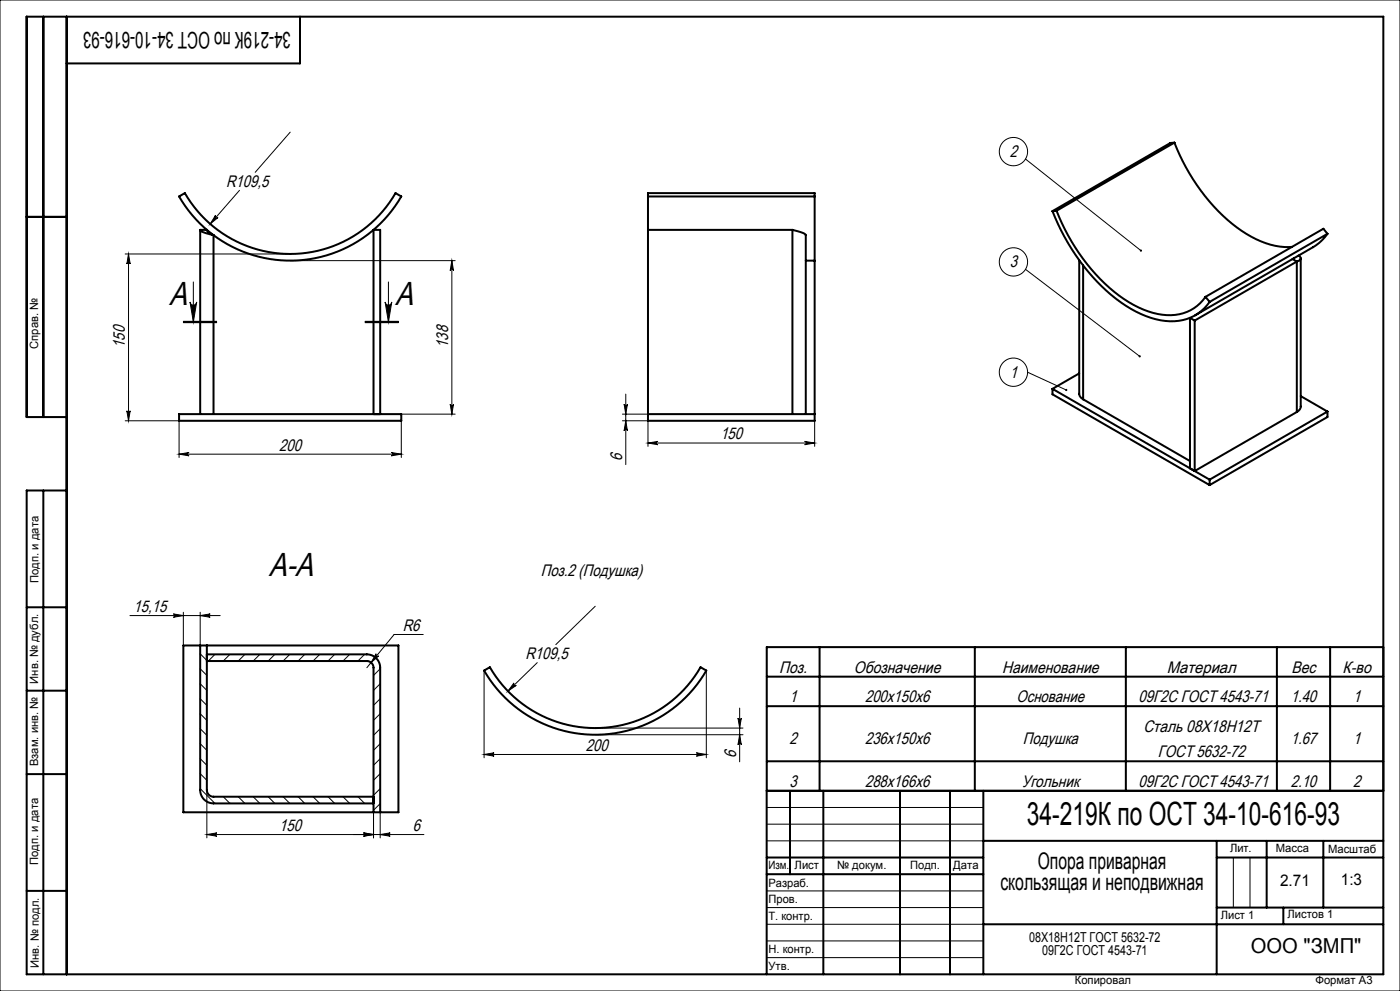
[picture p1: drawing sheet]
<svg xmlns="http://www.w3.org/2000/svg" width="420mm" height="297mm" viewBox="0 0 420 297" stroke-linecap="round" stroke-linejoin="round" font-family="sans-serif">
<g fill="none" stroke="#000" stroke-width=".3">
<path d="M0 0h420v297h-420zM87.1 39.6l-10.5 12M71.8 57l-8.7 10.1M307.6 47.7l34.7 27.4M37.6 76.1h49.5M38.6 76.1l.5 3a.5 .5 0 0 0-.5-.5 .5 .5 0 0 0-.5 .5zM38.6 76.1v50M64.7 64.5a.5 .5 0 0 0 0 .7 .5 .5 0 0 0 .7 0l-2.3 1.9zM87.1 78.1h49.5M135.6 78.1l.5 3a.5 .5 0 0 0-.5-.5 .5 .5 0 0 0-.5 .5zM135.6 78.1v46M55 96.7h10z"/>
<path d="M55 96.5h10M55 96.3h10M57 90.5a1 1 0 0 0 1 1 1 1 0 0 0 1-1l-1 6zM58 84.5v12M109.5 96.5h10M109.5 96.3h10M109.5 96.7h10M115.5 90.5a1 1 0 0 0 1 1 1 1 0 0 0 1-1l-1 6zM116.5 84.5v12M307.6 80.7l34.3 26.1M187.7 118.1v21.1M308.3 111.6l11.6 5.3"/>
<path d="M37.6 126.1h16.1v11M38.1 123.1a.5 .5 0 0 0 .5 .5 .5 .5 0 0 0 .5-.5l-.5 3zM53.7 136.1h66.7M53.7 136.1l3-.5a.5 .5 0 0 0-.5 .5 .5 .5 0 0 0 .5 .5zM117.4 135.6l3 .5-3 .5a.5 .5 0 0 0 .5-.5 .5 .5 0 0 0-.5-.5zM120.4 124.1h16.2M120.4 126.1v11M135.1 121.1a.5 .5 0 0 0 .5 .5 .5 .5 0 0 0 .5-.5l-.5 3zM186.7 126.1h7.7v7.7M186.7 124.1h7.7M187.2 121.1a.5 .5 0 0 0 .5 .5 .5 .5 0 0 0 .5-.5l-.5 3zM187.7 126.1l.5 3a.5 .5 0 0 0-.5-.5 .5 .5 0 0 0-.5 .5z"/>
<path d="M194.4 132.8h50M194.4 132.8l3-.5a.5 .5 0 0 0-.5 .5 .5 .5 0 0 0 .5 .5zM241.4 132.3l3 .5-3 .5a.5 .5 0 0 0 .5-.5 .5 .5 0 0 0-.5-.5zM244.4 126.1v7.7M39 184.5h27.1M52 184l3 .5-3 .5a.5 .5 0 0 0 .5-.5 .5 .5 0 0 0-.5-.5zM55 183.5v9.9M60.1 184.5l3-.5a.5 .5 0 0 0-.5 .5 .5 .5 0 0 0 .5 .5zM60.1 183.5v9.9M60.1 195.9l2 2M64.5 196.1l-2 2M69 196.1l-2 2"/>
<path d="M73.5 196.1l-2 2M78 196.1l-2 2M82.4 196.1l-2 2M86.9 196.1l-2 2M91.4 196.1l-2 2M95.9 196.1l-2 2M100.4 196.1l-2 2M104.9 196.1l-2 2M109.4 196.1l-2 2M110.1 198.1l1 .3 .8 .9M111.4 198.6h.1M112.8 195.9a.5 .5 0 0 0 .1 .7 .5 .5 0 0 0 .7 0l-2.3 2z"/>
<path d="M127 190.2h-8.8l-8.1 9.9M161.2 198.6l-8.8 8.5M178.6 181.7l-11.9 11.5M60.1 218.4l2 2M60.1 213.9l2 2M60.1 209.4l2 2M60.1 204.9l2 2M60.1 200.4l2 2M114.1 200.4l-2 2M114.1 204.9l-2 2M114.1 209.4l-2 2M114.1 213.9l-2 2"/>
<path d="M114.1 218.4l-2 2M145.2 201v26.1M154.2 204.7a.5 .5 0 0 0 0 .7 .5 .5 0 0 0 .7 0l-2.5 1.7zM178.6 218.2h44.3M211.9 201v26.1M221.4 215.2a.5 .5 0 0 0 .5 .5 .5 .5 0 0 0 .5-.5l-.5 3zM221.9 212.2v16.1M60.1 236.3l4.4 4.5M60.1 231.9l2 2M60.1 227.4l2 2M60.1 222.9l2 2M62.1 236.8v14.3"/>
<path d="M67 238.8l2 2M71.5 238.8l2 2M76 238.8l2 2M80.4 238.8l2 2M84.9 238.8l2 2M89.4 238.8l2 2M93.9 238.8l2 2M98.4 238.8l2 2M102.9 238.8l2 2M107.4 238.8l2 2M111.9 238.8l.2 .2M114.1 222.9l-2 2"/>
<path d="M114.1 227.4l-2 2M114.1 231.9l-2 2M114.1 236.3l-2 2M145.2 226.1l3-.5a.5 .5 0 0 0-.4 .5 .5 .5 0 0 0 .4 .5zM145.2 226.1h66.7M178.6 220.2h44.3M208.9 225.6l3 .5-3 .5a.5 .5 0 0 0 .5-.5 .5 .5 0 0 0-.5-.5zM221.9 220.2l.5 3a.5 .5 0 0 0-.5-.5 .5 .5 0 0 0-.5 .5zM62.1 250.1l3-.5a.5 .5 0 0 0-.5 .5 .5 .5 0 0 0 .5 .5zM62.1 250.1h65.1M109.1 249.6l3 .5-3 .5a.5 .5 0 0 0 .4-.5 .5 .5 0 0 0-.4-.5zM112.1 243.4v7.7"/>
<path d="M114.1 250.1l3-.5a.5 .5 0 0 0-.5 .5 .5 .5 0 0 0 .5 .5zM114.1 243.4v7.7M114.1 240.8l-2 2M230 242h65M230 247h65M230 252h65M370 257v15M375 257v15M230 267h65M230 272h65M230 277h65M230 282h65"/>
<path d="M230 287h65"/>
<circle cx="304" cy="45.4" r="4.2"/>
<circle cx="304" cy="78.5" r="4.2"/>
<circle cx="304" cy="111.6" r="4.2"/>
</g>
<g fill="none" stroke="#000" stroke-width=".6">
<path d="M13 5v120M20 5v287M90 5v14h-70M53.7 58.9l1.8-1a36.5 36.5 0 0 0 63.2 0l1.7 1a38.5 38.5 0 0 1-66.7 0zM194.4 58.9v10M194.4 58.9v-1h50v1M194.4 58.9h50M244.4 58.9v19.2M352.3 42.8a56.9 56.9 0 0 0 21.6 27.3 22.8 22.8 0 0 0 13.7 3.9M352.3 42.8l-1.2 .1-35.4 20.4M352.3 42.8l-35.3 20.4M8 65h12"/>
<path d="M60.1 68.9a5.1 5.1 0 0 0 3.2 1.4l.8 .2M60.1 68.9h2a3 3 0 0 0 2 1.6M60.1 68.9v55.2M64.1 70.5v53.6M194.4 68.9h43.3M194.4 68.9v57.2h50v-48M237.7 68.9l.7 .2a5.2 5.2 0 0 1 3.3 1.4v53.6M237.7 68.9v55.2M241.7 78.1h2.7M315.7 63.3a59.8 59.8 0 0 0 23.6 29.3 21.1 21.1 0 0 0 16.7 3 13.2 13.2 0 0 0 6.9-5.1M317 63.2a56.9 56.9 0 0 0 21.6 27.3 20.6 20.6 0 0 0 16.3 3.4 12.5 12.5 0 0 0 6.8-4.9M317 63.2l-1.3 .1"/>
<path d="M323.8 78v40l.3 1 .8 .7M324.9 79.5v40.2M387.8 77.6l1.2 .8M388.2 77.4l-.3 .2M389 78.4l-30.6 17.7M389 78.4v45.1M389.5 76.6l.4 .2a.78 .78 0 0 1 .3 .8 .78 .78 0 0 1-.7 .6l-.5 .2M390.2 77.4v44.4l-.4 1-.8 .7M398.2 70.1a13.7 13.7 0 0 1-4.3 4l-35.3 20.4M398.2 70.1l-35.3 20.4M398.2 70.1l-1.2-1.5-35.3 20.4M358.4 96.1l-1.4-.8v45.1"/>
<path d="M358.4 96.1v45.1l30.6-17.7M361.7 89l1.2 1.5M315.7 116.5l47.2 27.3M315.7 116.5v1.7l47.2 27.2M323.8 111.9l-8.1 4.6M324.9 119.7l32.1 18.5M390.2 118.7l8 4.6M20 125h-12v-120h407v287h-407v-145h12M53.7 124.1h66.7v2h-66.7zM112.1 124.1v-55.2h2v55.2M194.4 124.1h50M398.2 123.3l-35.3 20.5"/>
<path d="M398.2 123.3v1.7l-35.3 20.4M13 147v145M362.9 143.8v1.6M8 182h12M55 193.4h64.5v50h-64.5zM60.1 193.4v43.4a4 4 0 0 0 4 4h48M62.1 193.4v43.4a2 2 0 0 0 2 2h48M62.1 196.1h48a4 4 0 0 1 4 4v43.3M62.1 198.1h48a2 2 0 0 1 2 2v43.3M245.9 193.9v43.1M292.4 193.9v43.1M337.8 193.9v43.1"/>
<path d="M383.1 193.9v43.1M399 193.9v43.1M415 193.9h-185v98.1M8 207h12M145.2 201l1.8-1a36.5 36.5 0 0 0 63.2 0l1.7 1a38.5 38.5 0 0 1-66.7 0zM230 211.6h185M230 202.8h185M8 232h12M230 237h185M230 228.2h185M237 237v25M247 237v55"/>
<path d="M270 237v55M285 237v55M295 237v55M230 257h65M295 252h120M365 252v40M365 257h50M380 252v20M397 252v20M8 267h12M230 262h65M295 277h120"/>
<path d="M365 272h50M385 272v5"/>
</g>
<g fill="#000">
<path d="M64.7 64.5l-1.6 2.6 2.3-1.9a.5 .5 0 0 1-.7 0 .5 .5 0 0 1 0-.7zM53.7 136.1l3-.5a.5 .5 0 0 0-.5 .5 .5 .5 0 0 0 .5 .5zM117.4 135.6l3 .5-3 .5a.5 .5 0 0 0 .5-.5 .5 .5 0 0 0-.5-.5zM194.4 132.8l3-.5a.5 .5 0 0 0-.5 .5 .5 .5 0 0 0 .5 .5zM241.4 132.3l3 .5-3 .5a.5 .5 0 0 0 .5-.5 .5 .5 0 0 0-.5-.5zM112.8 195.9l-1.5 2.7 2.3-2a.5 .5 0 0 1-.7 0 .5 .5 0 0 1-.1-.7zM154.2 204.7l-1.8 2.4 2.5-1.7a.5 .5 0 0 1-.7 0 .5 .5 0 0 1 0-.7z"/>
<path d="M342 74.9v.4l.5 .1-.2-.3 .2 .2 .1-.4zM341.7 106.6v.5l.5-.1-.3-.2 .3 .2-.1-.5zM319.6 116.6v.5h.5l-.2-.2 .3 .1-.1-.4zM115.5 90.5a1 1 0 0 0 1 1 1 1 0 0 0 1-1l-1 6zM57 90.5a1 1 0 0 0 1 1 1 1 0 0 0 1-1l-1 6z"/>
<path d="M38.1 123.1a.5 .5 0 0 0 .5 .5 .5 .5 0 0 0 .5-.5l-.5 3zM38.6 76.1l.5 3a.5 .5 0 0 0-.5-.5 .5 .5 0 0 0-.5 .5zM135.1 121.1a.5 .5 0 0 0 .5 .5 .5 .5 0 0 0 .5-.5l-.5 3zM135.6 78.1l.5 3a.5 .5 0 0 0-.5-.5 .5 .5 0 0 0-.5 .5z"/>
<path d="M187.2 121.1a.5 .5 0 0 0 .5 .5 .5 .5 0 0 0 .5-.5l-.5 3zM187.7 126.1l.5 3a.5 .5 0 0 0-.5-.5 .5 .5 0 0 0-.5 .5zM221.4 215.2a.5 .5 0 0 0 .5 .5 .5 .5 0 0 0 .5-.5l-.5 3zM221.9 220.2l.5 3a.5 .5 0 0 0-.5-.5 .5 .5 0 0 0-.5 .5z"/>
<path d="M60.1 184.5l3-.5a.5 .5 0 0 0-.5 .5 .5 .5 0 0 0 .5 .5zM52 184l3 .5-3 .5a.5 .5 0 0 0 .5-.5 .5 .5 0 0 0-.5-.5z"/>
<path d="M145.2 226.1l3-.5a.5 .5 0 0 0-.4 .5 .5 .5 0 0 0 .4 .5zM208.9 225.6l3 .5-3 .5a.5 .5 0 0 0 .5-.5 .5 .5 0 0 0-.5-.5z"/>
<path d="M109.1 249.6l3 .5-3 .5a.5 .5 0 0 0 .4-.5 .5 .5 0 0 0-.4-.5zM62.1 250.1l3-.5a.5 .5 0 0 0-.5 .5 .5 .5 0 0 0 .5 .5z"/>
<path d="M114.1 250.1l3-.5a.5 .5 0 0 0-.5 .5 .5 .5 0 0 0 .5 .5zM109.1 249.6l3 .5-3 .5a.5 .5 0 0 0 .4-.5 .5 .5 0 0 0-.4-.5z"/>
</g>
<g font-size="10">
<text x="50.8" y="91.3">A</text>
<text x="118.6" y="91.3">A</text>
<text x="80.7" y="172.6">A-A</text>
</g>
<text font-size="9.6" x="308.1" y="247.3">34-219К по ОСТ 34-10-616-93</text>
<g font-size="6.9">
<text x="87.3" y="9.6" transform="rotate(-180 87.3 9.6)">34-219К по ОСТ 34-10-616-93</text>
<text x="311.3" y="260.4">Опора приварная</text>
<text x="300.1" y="266.8">скользящая и неподвижная</text>
</g>
<text font-size="6.2" x="375.2" y="285.5">ООО &quot;ЗМП&quot;</text>
<g font-size="5">
<text x="302.9" y="47">2</text>
<text x="67.8" y="56">R109,5</text>
<text x="302.9" y="80.1">3</text>
<text x="37.5" y="104.3" transform="rotate(-90 37.5 104.3)">150</text>
<text x="134.5" y="104.3" transform="rotate(-90 134.5 104.3)">138</text>
<text x="302.9" y="113.1">1</text>
<text x="216.1" y="131.7">150</text>
<text x="83.8" y="135">200</text>
<text x="186.7" y="138.1" transform="rotate(-90 186.7 138.1)">6</text>
<text x="162.3" y="172.7">Поз.2 (Подушка)</text>
<text x="40.1" y="183.4">15,15</text>
<text x="120.8" y="189.1">R6</text>
<text x="157.6" y="197.5">R109,5</text>
<text x="233.8" y="201.6">Поз.</text>
<text x="256.2" y="201.6">Обозначение</text>
<text x="300.7" y="201.6">Наименование</text>
<text x="350.1" y="201.6">Материал</text>
<text x="387.4" y="201.6">Вес</text>
<text x="402.8" y="201.6">К-во</text>
<text x="236.9" y="210.4">1</text>
<text x="259.5" y="210.4">200х150х6</text>
<text x="305" y="210.4">Основание</text>
<text x="341.5" y="210.4">09Г2С ГОСТ 4543-71</text>
<text x="387.2" y="210.4">1.40</text>
<text x="405.9" y="210.4">1</text>
<text x="343" y="219.3">Сталь 08Х18Н12Т</text>
<text x="175.8" y="225">200</text>
<text x="220.8" y="227.2" transform="rotate(-90 220.8 227.2)">6</text>
<text x="236.9" y="223.1">2</text>
<text x="259.5" y="223.1">236x150x6</text>
<text x="306.8" y="223.1">Подушка</text>
<text x="347.3" y="227">ГОСТ 5632-72</text>
<text x="387.2" y="223.1">1.67</text>
<text x="405.9" y="223.1">1</text>
<text x="236.9" y="235.8">3</text>
<text x="259.5" y="235.8">288x166x6</text>
<text x="306.5" y="235.8">Угольник</text>
<text x="341.5" y="235.8">09Г2С ГОСТ 4543-71</text>
<text x="387.2" y="235.8">2.10</text>
<text x="405.9" y="235.8">2</text>
<text x="83.8" y="249">150</text>
<text x="123.9" y="249">6</text>
</g>
<g font-size="4.8">
<text x="384" y="265.6">2.71</text>
<text x="402.3" y="265.3">1:3</text>
</g>
<g font-size="4.1">
<text x="308.8" y="282.2">08Х18Н12Т ГОСТ 5632-72</text>
<text x="312.7" y="286.2">09Г2С ГОСТ 4543-71</text>
</g>
<g font-size="3.4">
<text x="11.5" y="104.5" transform="rotate(-90 11.5 104.5)">Справ. №</text>
<text x="11.6" y="174.7" transform="rotate(-90 11.6 174.7)">Подп. и дата</text>
<text x="11.4" y="204.9" transform="rotate(-90 11.4 204.9)">Инв. № дубл.</text>
<text x="11.4" y="229.6" transform="rotate(-90 11.4 229.6)">Взам. инв. №</text>
<text x="369" y="255.5">Лит.</text>
<text x="382.8" y="255.5">Масса</text>
<text x="398.4" y="255.6">Масштаб</text>
<text x="11.4" y="259.2" transform="rotate(-90 11.4 259.2)">Подп. и дата</text>
<text x="230.5" y="260.5">Изм.</text>
<text x="238.4" y="260.4">Лист</text>
<text x="251.1" y="260.4">№ докум.</text>
<text x="273" y="260.4">Подп.</text>
<text x="286" y="260.4">Дата</text>
<text x="230.5" y="265.7">Разраб.</text>
<text x="230.5" y="275.7">Т. контр.</text>
<text x="230.6" y="270.7">Пров.</text>
<text x="366.2" y="275.3">Лист 1</text>
<text x="386.3" y="275.2">Листов 1</text>
<text x="230.6" y="285.7">Н. контр.</text>
<text x="11.6" y="290" transform="rotate(-90 11.6 290)">Инв. № подл.</text>
<text x="230.6" y="290.7">Утв.</text>
<text x="322.5" y="295">Копировал</text>
<text x="394.6" y="295">Формат А3</text>
</g>
</svg>
